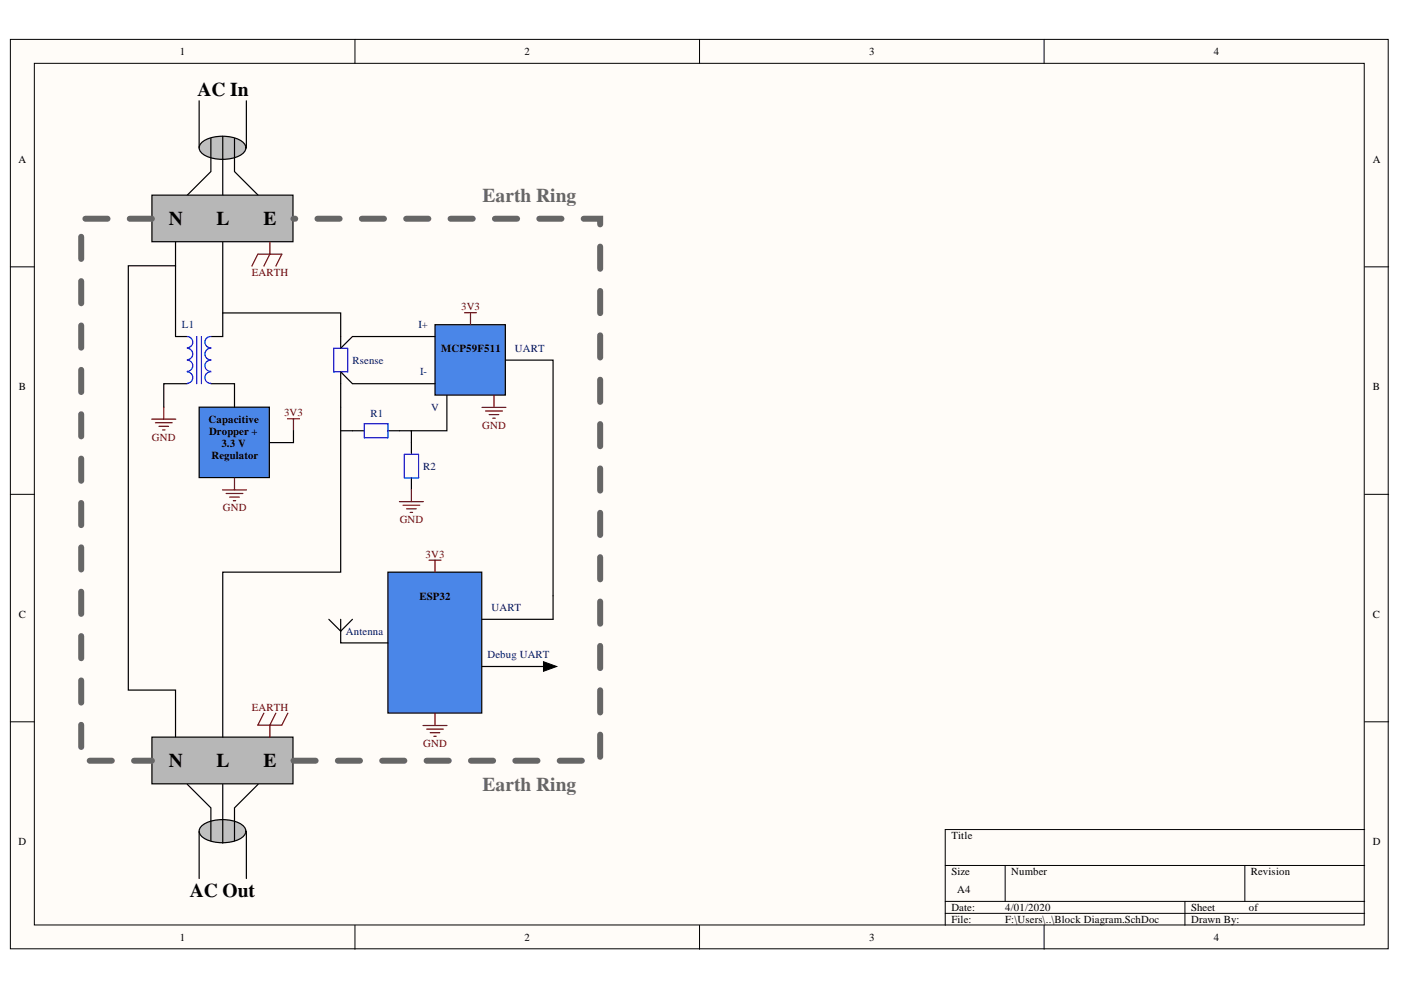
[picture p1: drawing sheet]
<svg xmlns="http://www.w3.org/2000/svg" width="297mm" height="210mm" viewBox="0 0 297 210" stroke-linecap="round" stroke-linejoin="round" font-family="sans-serif">
<g fill="#fffcf8" stroke="#000" stroke-width=".21">
<path d="M2.2 8.4h292.1v192.8h-292.1z"/>
<path d="M7.3 13.4h281.9v182.7h-281.9z"/>
</g>
<g fill="none" stroke="#000" stroke-width=".21">
<path d="M75.3 8.4v5M148.3 8.4v5M221.4 8.4v5M2.2 56.6h5.1M289.3 56.6h5.1M2.2 104.8h5.1M289.3 104.8h5.1M2.2 153h5.1M289.3 153h5.1M289.3 175.9h-88.9v20.3M75.3 196.2v5.1M148.3 196.2v5.1"/>
<path d="M200.4 183.5h88.9M200.4 191.1h88.9M200.4 193.7h88.9M213.1 183.5v7.6M221.4 196.2v5.1M251.2 191.1v5.1M263.9 183.5v7.6"/>
</g>
<path d="M72.2 71.4v2.4M72.2 78.8v2.6" fill="none" stroke="#000" stroke-width=".25"/>
<path d="M70.7 73.8h3v5h-3z" fill="none" stroke="#00f" stroke-width=".25"/>
<path d="M42.6 30.4a7.6 7.6 0 0 1 7.3-1.1 2.82 2.82 0 0 1 2.2 2 3.2 3.2 0 0 1-3 2.3 7.5 7.5 0 0 1-6.5-1.3 1.36 1.36 0 0 1 0-1.9z" fill="#c0c0c0" stroke="#000" stroke-width=".25"/>
<path d="M42.2 21.4v10M44.7 29.4v7l-5 5M47.2 28.9v12.5M49.7 29.4v7l5 5M52.2 21.4v10" fill="none" stroke="#000" stroke-width=".25"/>
<path d="M32.2 41.4h29.9v9.9h-29.9z" fill="#b7b7b7" stroke="#000" stroke-width=".25"/>
<path d="M53.4 56.4l1.3-2.5h5.1l-1.3 2.5M57.2 51.4v2.5l-1.3 2.5" fill="none" stroke="#800000" stroke-width=".25"/>
<path d="M37.2 51.4v5h-10v89.9h10v10" fill="none" stroke="#000" stroke-width=".25"/>
<path d="M42.6 175.3a7.6 7.6 0 0 1 7.3-1.1 2.82 2.82 0 0 1 2.2 2 3.2 3.2 0 0 1-3 2.3 7.5 7.5 0 0 1-6.5-1.3 1.36 1.36 0 0 1 0-1.9z" fill="#c0c0c0" stroke="#000" stroke-width=".25"/>
<path d="M39.7 166.3l5 5v7M42.2 176.3v10M47.2 166.3v12.5M52.2 176.3v10M54.7 166.3l-5 5v7" fill="none" stroke="#000" stroke-width=".25"/>
<path d="M32.2 156.3h29.9v9.9h-29.9z" fill="#b7b7b7" stroke="#000" stroke-width=".25"/>
<path d="M32.2 88.9h5.1M32.9 89.6h3.6M33.7 90.4h2M34.5 91.2h.5M34.7 86.3v2.6M55.9 151.2l-1.2 2.6h5.1l1.2-2.6M58.5 151.2l-1.3 2.6v2.5" fill="none" stroke="#800000" stroke-width=".25"/>
<path d="M32.2 46.4h-15v114.9h15M62.2 161.3h65v-114.9h-65" fill="none" stroke="#666" stroke-width="1.3" stroke-dasharray="4.7 4.7"/>
<path d="M37.2 56.4v15M47.2 51.4v15" fill="none" stroke="#000" stroke-width=".25"/>
<path d="M42.2 86.3h14.9v15h-14.9z" fill="#4a86e8" stroke="#000" stroke-width=".25"/>
<path d="M60.9 88.8h2.6M62.2 88.8v2.5M47.2 103.9h5.1M47.9 104.6h3.6M48.7 105.4h2M49.5 106.2h.5M49.7 101.3v2.6M84.7 106.4h5.1M85.4 107.1h3.6M86.2 107.9h2M87 108.6h.5M87.2 103.8v2.6" fill="none" stroke="#800000" stroke-width=".25"/>
<path d="M47.2 66.4h25v5M62.2 91.3v2.5h-5M72.2 81.4v39.9h-25v35M72.2 91.3h5M82.2 91.3h5v5M87.2 101.3v2.5" fill="none" stroke="#000" stroke-width=".25"/>
<path d="M77.2 89.8h5v3h-5zM85.7 96.3h3v5h-3z" fill="none" stroke="#00f" stroke-width=".25"/>
<path d="M92.2 68.8h14.9v15h-14.9z" fill="#4a86e8" stroke="#000" stroke-width=".25"/>
<path d="M72.2 78.8l2.5 2.6h17.5M92.2 71.4h-17.5l-2.5 2.4M107.2 76.4h10.1v49.9M94.7 83.8v7.5h-7.5" fill="none" stroke="#000" stroke-width=".25"/>
<path d="M98.5 66.3h2.5M99.8 66.3v2.5M102.2 86.4h5.1M103 87.1h3.5M103.7 87.9h2.1M104.5 88.7h.5M104.7 83.8v2.6" fill="none" stroke="#800000" stroke-width=".25"/>
<path d="M82.2 121.3h19.9v29.9h-19.9z" fill="#4a86e8" stroke="#000" stroke-width=".25"/>
<path d="M91 118.8h2.5M92.2 118.8v2.5M89.7 153.8h5.1M90.5 154.6h3.5M91.2 155.3h2M92 156.1h.5M92.2 151.3v2.5" fill="none" stroke="#800000" stroke-width=".25"/>
<path d="M37.2 71.4h2.5M47.2 66.4v5h-2.5M39.7 81.4h-5v4.9M44.7 81.4h5v4.9M69.7 131.3l2.5 2.5 2.5-2.5M72.2 131.3v5h10M117.3 126.3v5h-15.1M102.2 141.3h15.1" fill="none" stroke="#000" stroke-width=".25"/>
<path d="M115.2 140.3l2.8 1-2.8 1z" fill="#000"/>
<path d="M115.2 140.3l2.8 1-2.8 1z" fill="none" stroke="#000" stroke-width=".21"/>
<path d="M39.7 71.4a1.19 1.19 0 0 1 1.2 1.1 1.19 1.19 0 0 1-1.2 1.2M39.7 73.8a1.22 1.22 0 0 1 1.2 1.3 1.22 1.22 0 0 1-1.2 1.2M39.7 76.4a1.19 1.19 0 0 1 1.2 1.1 1.19 1.19 0 0 1-1.2 1.2M39.7 78.8a1.22 1.22 0 0 1 1.2 1.3 1.22 1.22 0 0 1-1.2 1.2M41.7 71.4v10M42.7 71.4v10M44.7 71.4a1.19 1.19 0 0 0-1.3 1.1 1.19 1.19 0 0 0 1.3 1.2M44.7 73.8a1.22 1.22 0 0 0-1.3 1.3 1.22 1.22 0 0 0 1.3 1.2M44.7 76.4a1.19 1.19 0 0 0-1.3 1.1 1.19 1.19 0 0 0 1.3 1.2M44.7 78.8a1.22 1.22 0 0 0-1.3 1.3 1.22 1.22 0 0 0 1.3 1.2" fill="none" stroke="#00f" stroke-width=".25"/>
<g font-size="4.1">
<text x="41.9" y="20.3">AC In</text>
<text x="35.8" y="47.7">N</text>
<text x="45.9" y="47.7">L</text>
<text x="55.9" y="47.7">E</text>
<text x="35.8" y="162.7">N</text>
<text x="45.9" y="162.7">L</text>
<text x="55.9" y="162.7">E</text>
<text x="40.3" y="190.2">AC Out</text>
</g>
<g font-size="4.1" fill="#666">
<text x="102.3" y="42.8">Earth Ring</text>
<text x="102.3" y="167.7">Earth Ring</text>
</g>
<g font-size="2.3">
<text x="38.1" y="11.7">1</text>
<text x="111.2" y="11.7">2</text>
<text x="184.3" y="11.7">3</text>
<text x="257.4" y="11.7">4</text>
<text x="3.9" y="34.5">A</text>
<text x="291.1" y="34.5">A</text>
<text x="93.5" y="74.7">MCP59F511</text>
<text x="4" y="82.7">B</text>
<text x="291.1" y="82.7">B</text>
<text x="44.2" y="89.7">Capacitive</text>
<text x="44.3" y="92.2">Dropper +</text>
<text x="46.9" y="94.7">3.3 V</text>
<text x="44.8" y="97.3">Regulator</text>
<text x="4" y="131">C</text>
<text x="89" y="127.2">ESP32</text>
<text x="291.1" y="131">C</text>
<text x="3.9" y="179.2">D</text>
<text x="201.7" y="177.9">Title</text>
<text x="291.1" y="179.2">D</text>
<text x="201.7" y="185.6">Size</text>
<text x="214.4" y="185.6">Number</text>
<text x="265.2" y="185.6">Revision</text>
<text x="203" y="189.4">A4</text>
<text x="201.7" y="193.2">Date:</text>
<text x="201.7" y="195.7">File:</text>
<text x="213.1" y="193.2">4/01/2020</text>
<text x="213.1" y="195.7">F:\Users\..\Block Diagram.SchDoc</text>
<text x="252.5" y="193.2">Sheet</text>
<text x="252.5" y="195.7">Drawn By:</text>
<text x="264.8" y="193.2">of</text>
<text x="38.1" y="199.5">1</text>
<text x="111.2" y="199.5">2</text>
<text x="184.3" y="199.5">3</text>
<text x="257.4" y="199.5">4</text>
</g>
<g font-size="2.3" fill="#800000">
<text x="53.4" y="58.5">EARTH</text>
<text x="97.8" y="65.8">3V3</text>
<text x="60.2" y="88.3">3V3</text>
<text x="32.2" y="93.5">GND</text>
<text x="102.2" y="91">GND</text>
<text x="47.3" y="108.4">GND</text>
<text x="84.7" y="110.9">GND</text>
<text x="90.2" y="118.3">3V3</text>
<text x="53.4" y="150.7">EARTH</text>
<text x="89.7" y="158.4">GND</text>
</g>
<g font-size="2.3" fill="#000080">
<text x="38.6" y="69.6">L1</text>
<text x="88.7" y="69.6">I+</text>
<text x="74.8" y="77.1">Rsense</text>
<text x="109.2" y="74.6">UART</text>
<text x="89.1" y="79.6">I-</text>
<text x="78.6" y="88.4">R1</text>
<text x="91.4" y="87.1">V</text>
<text x="89.7" y="99.6">R2</text>
<text x="104.2" y="129.6">UART</text>
<text x="73.3" y="134.6">Antenna</text>
<text x="103.3" y="139.6">Debug UART</text>
</g>
</svg>
